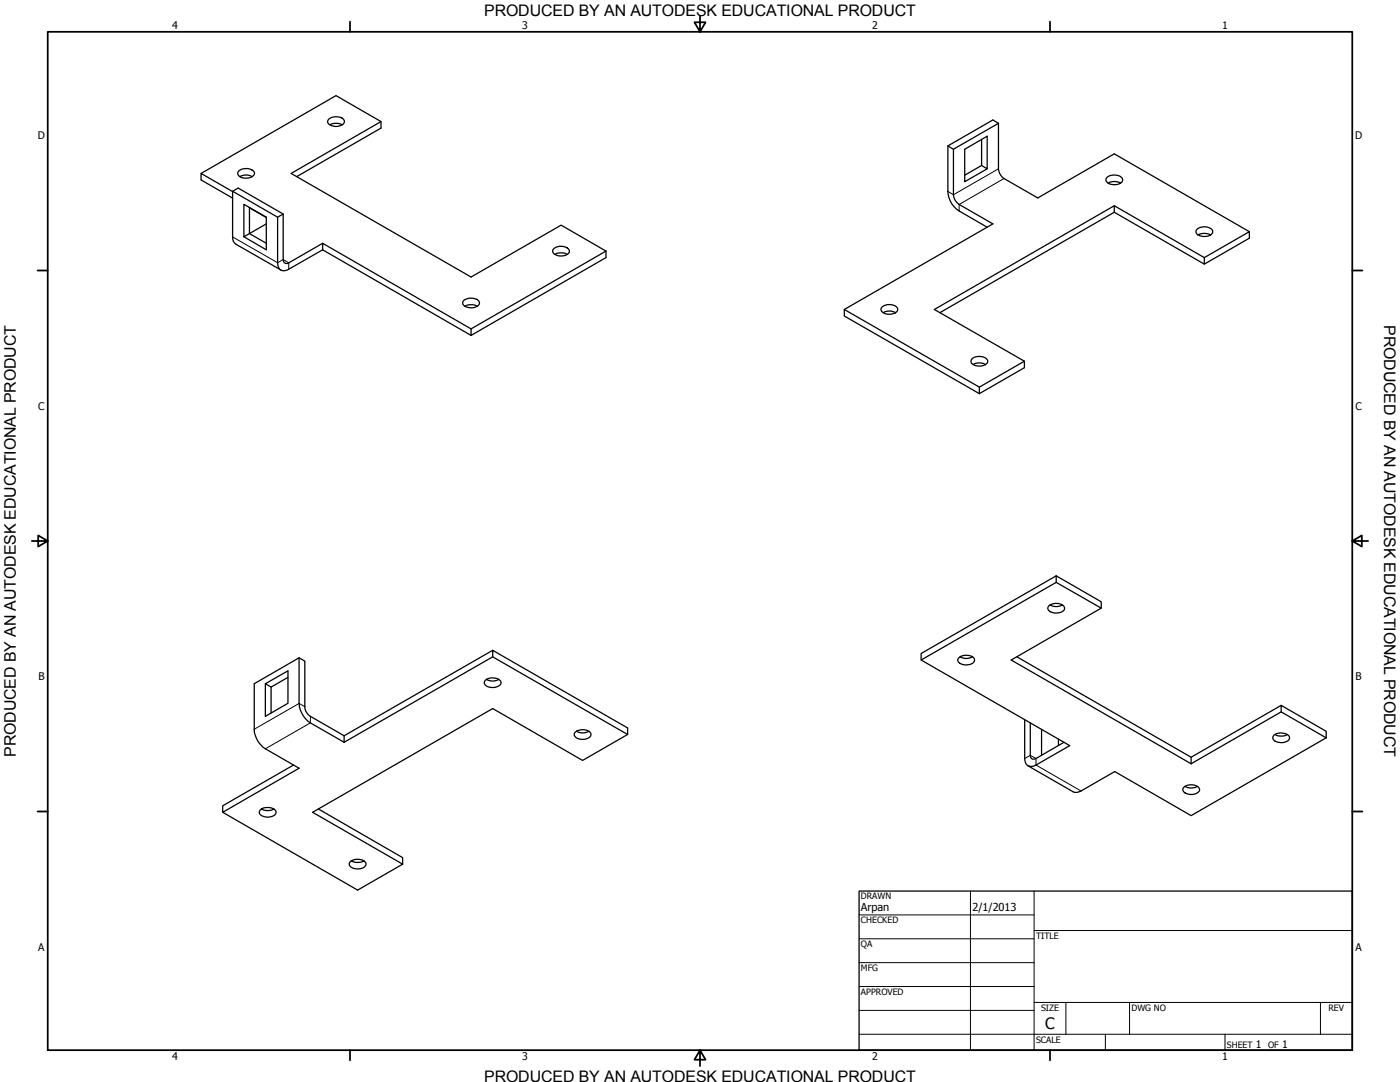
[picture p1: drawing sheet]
<svg xmlns="http://www.w3.org/2000/svg" width="559mm" height="432mm" viewBox="0 0 559 432" stroke-linecap="round" stroke-linejoin="round" font-family="sans-serif">
<!-- layer: Visible (ANSI) -->
<g fill="none" stroke="#000" stroke-width=".51">
<path d="M131 47.8a4.4 4.4 0 0 1 6.5 .5 3.2 3.2 0 0 1-4.3 2.1 1.99 1.99 0 0 1-2.2-2.6zM131.6 49.8a5.6 5.6 0 0 1 5.1 0M152.1 48.5l-35.9 20.7 71.8 41.4 36-20.7 17.9 10.3M378.3 58.2l2.3 1.4v18.1M391.8 55.7v10.3l2.2 1.4v-13l-8.9 5.2v12.9l8.9-5.1M398.5 49.2l-17.9 10.4M80.3 69.2l53.8-31 18 10.3v2.6l-33.7 19.4M92.8 76.5l-12.5-7.3v2.6l12.5 7.3M92.8 76.3l18 10.4v18.1a2.7 2.7 0 0 0 1.3 3 2.7 2.7 0 0 0 3.2-.4l13.5-7.7M95.1 68.5a4.3 4.3 0 0 1 6.5 .5 3.2 3.2 0 0 1-4.3 2.1 2.05 2.05 0 0 1-2.2-2.6zM95.7 70.5a5.1 5.1 0 0 1 5 0M391.8 66l-6.7 3.9"/>
<path d="M398.5 67.4v-18.2l-2.2-1.3-18 10.3v18.2a9.7 9.7 0 0 0 4.5 7.8l11.2 6.5M400.7 71.2l13.5 7.8 30.6-17.6 53.9 31.1M442 70.6a4.7 4.7 0 0 1 6.1 .8 2.84 2.84 0 0 1-4 2.3 2.31 2.31 0 0 1-2.6-2.5zM442.3 73.1a5 5 0 0 1 5 0M99.6 82.8v10.4l-2.3 1.3v-13l9 5.2v13l-9-5.2M99.6 82.9l6.7 3.9M106.3 89.3l-6.7 3.9 6.7 3.9M110.8 86.7l2.2-1.3v18.2M113 85.4l-17.9-10.3-2.3 1.2v18.3M128.8 99.7v-2.6l59.2 34.2M128.8 99.7l59.2 34.2M128.8 97.1l-13.5 7.8"/>
<path d="M220.8 99.5a4.3 4.3 0 0 1 6.5 .5 2.49 2.49 0 0 1-3.2 2.2 3.3 3.3 0 0 1-3.6-2.1zM382.8 81.6l13.5 7.7-59.3 34.2M444.8 84.7l35.9 20.7 18-10.3v-2.6l-18 10.3v2.6M444.8 82.1l-71.9 41.4 36 20.6v2.6l-18 10.4M444.8 84.7v-2.6l35.9 20.7M444.8 84.7l-69.6 40.1M478 91.3a4.5 4.5 0 0 1 6 .8 2.22 2.22 0 0 1-2.9 2.3 3.5 3.5 0 0 1-3.8-1.9zM478.2 93.7a5.7 5.7 0 0 1 5 0M221.4 101.5a5.1 5.1 0 0 1 5 0M184.8 120.2a4.6 4.6 0 0 1 6.3-.1l.3 .5a2.13 2.13 0 0 1-2.2 2.1 3.5 3.5 0 0 1-4.5-1.9zM185.5 122.2a5.2 5.2 0 0 1 5.1 0M188 131.3l53.9-31.1v2.6l-53.9 31.1z"/>
<path d="M352.2 122.4a4.6 4.6 0 0 1 6.1 .7 1.87 1.87 0 0 1-1.9 2.1 3.8 3.8 0 0 1-4.8-1.6zM352.4 124.8a5.2 5.2 0 0 1 5.1 0M388.1 143.1a4.6 4.6 0 0 1 6.1 .7 1.87 1.87 0 0 1-1.8 2.1 3.8 3.8 0 0 1-4.9-1.6zM388.4 145.5a5.1 5.1 0 0 1 5 0M390.9 154.5l-53.9-31v2.6l53.9 31M390.9 154.5v2.6M408.9 144.1l-18 10.4M421.6 229.8l-53.9 31v2.6l53.9-31M421.6 232.4l17.9 10.3-35.9 20.7 71.8 41.4M421.6 229.8l17.9 10.4v2.5M421.6 229.8v2.6M196.7 259.5l53.8 31v2.6l-53.8-31z"/>
<path d="M196.7 259.5l-59.3 34.1v2.6M418.7 241.7a4.7 4.7 0 0 1 6.1 .5l.1 .6a4 4 0 0 1-5.7 1.3l-1-1.1zM419 241.4a5.2 5.2 0 0 0 5.1 0M108.2 274.2v10.3M114.9 270.3l-6.7 3.9-2.3-1.3 9-5.2v13l-9 5.2v-13M119.4 262.5l2.3 1.3v18.2M193.6 271.6a4.7 4.7 0 0 1 6.2 .1l.2 .7a3.6 3.6 0 0 1-4.6 1.9 1.86 1.86 0 0 1-1.8-2.7zM194.1 271.1a5.1 5.1 0 0 0 5 0M196.7 262.1l-59.3 34.1M367.7 263.4l59.3 34.2-13.5 7.7M382.8 262.4a4.7 4.7 0 0 1 6.1 .4 1.74 1.74 0 0 1-1.5 2.3 4.2 4.2 0 0 1-5.1-1.4zM383.2 262.1a5 5 0 0 0 5 0"/>
<path d="M405.9 262.1l69.5 40.1M119.4 280.7v-18.2l-17.9 10.4v18.1M123.9 288.5l13.5 7.7M123.9 285.9l13.5 7.7M229.5 292.3a4.8 4.8 0 0 1 6.2 .1l.2 .7a3.5 3.5 0 0 1-4.6 1.9 1.92 1.92 0 0 1-1.8-2.7zM230.1 291.8a5 5 0 0 0 5 0M250.5 293.1l-18 10.4-35.8-20.7-71.9 41.4 35.9 20.7-18 10.3-53.8-31 30.5-17.6-13.5-7.8M409 287.2v15.5M411.2 288.5v12.9M415.7 291.1v10.3M422.5 295v2.6M424.7 296.2l-11.2 6.5"/>
<path d="M508.4 293.4a4.7 4.7 0 0 1 6.2 .5l.1 .6a4 4 0 0 1-5.7 1.3l-1-1.1zM508.9 293.1a5 5 0 0 0 5 0M511.4 284.1v-2.6l17.9 10.3v2.6M511.4 281.5l-36 20.7v2.6M529.3 294.4l-53.9 31.1-30.5-17.6-13.4 7.8M529.3 294.4l-17.9-10.3-36 20.7M117.2 305.3l-28.3 16.3v2.6M472.6 314.1a4.6 4.6 0 0 1 6.1 .5 1.67 1.67 0 0 1-1.5 2.2 4.1 4.1 0 0 1-5.1-1.5v-.6zM472.9 313.8a5.1 5.1 0 0 0 5.1 0M103.8 323.3a4.8 4.8 0 0 1 6.2 .2l.2 .6a3.8 3.8 0 0 1-5.6 1.5l-1.1-1.1zM104.3 322.8a5 5 0 0 0 5 0M127.1 322.8l33.6 19.5v2.6"/>
<path d="M139.7 344a4.7 4.7 0 0 1 6.2 .2 1.63 1.63 0 0 1-1.2 2.3 4.5 4.5 0 0 1-5.3-1.3zM140.2 343.5a5.2 5.2 0 0 0 5.1 0"/>
</g>
<!-- layer: Visible Narrow (ANSI) -->
<path d="M398.5 67.4l-17.9 10.3-2.3-1.3M400.7 71.2l-17.9 10.4v2.6M92.8 94.6l18 10.2 2.2-1.2 2.3 1.3v2.5M121.7 282l-2.3-1.3-17.9 10.3M123.9 285.9v2.6l-18 10.3M409 302.7l2.2-1.3 2.3 1.3v2.6l18 10.4" fill="none" stroke="#000" stroke-width=".4"/>
<path d="M380.6 77.7a4.9 4.9 0 0 0 2.2 3.9M398.5 67.4a5 5 0 0 0 2.2 3.8M92.8 94.6a3.1 3.1 0 0 0 1.4 2.9l17.9 10.3M113 103.6a1.39 1.39 0 0 0 .7 1.4 1.39 1.39 0 0 0 1.6-.1M101.5 291a9.9 9.9 0 0 0 4.4 7.8M119.4 280.7a10.2 10.2 0 0 0 4.5 7.8M121.7 282a4.6 4.6 0 0 0 2.2 3.9M409 302.7a2.75 2.75 0 0 0 1.3 2.9 2.75 2.75 0 0 0 3.2-.3M410.3 305.6l18 10.4a3.4 3.4 0 0 0 3.2-.3M411.2 301.4a1.39 1.39 0 0 0 .7 1.5 1.39 1.39 0 0 0 1.6-.2" fill="none" stroke="#000" stroke-width=".51"/>
<!-- layer: Border (ANSI) -->
<g fill="none" stroke="#000" stroke-width=".7">
<path d="M19 12.7h520.8v406.4h-520.8zM139.7 8.6v4.1M279.4 6.3v6.4l-2.2-3.8h4.4l-2.2 3.8M419.1 8.6v4.1M15 107.9h4M539.8 107.9h4M12.7 215.9h6.3l-3.8-2.2v4.4l3.8-2.2M539.8 215.9l3.8 2.2v-4.4l-3.8 2.2h6.3M15 323.8h4M539.8 323.8h4M139.7 419.1v4.1M279.4 419.1l2.2 3.8h-4.4l2.2-3.8v6.3"/>
<path d="M419.1 419.1v4.1"/>
</g>
<!-- layer: Title (ANSI) -->
<g fill="none" stroke="#000" stroke-width=".4">
<path d="M387.3 355.6v63.5M412.7 355.6v63.5M342.9 365.1h69.8M342.9 374.6h69.8M412.7 371.3h127.1M342.9 384.2h69.8M342.9 393.7h69.8M342.9 412.7h196.9M342.9 403.2h69.8M412.7 400h127.1M425.4 400v12.7M441.2 412.7v6.4"/>
<path d="M450.8 400v12.7M488.9 412.7v6.4M527 400v12.7"/>
</g>
<path d="M342.9 355.6h196.9v63.5h-196.9z" fill="none" stroke="#000" stroke-width=".51"/>
<g font-size="6.4">
<text x="552.4" y="129.8" transform="rotate(90 552.4 129.8)">PRODUCED BY AN AUTODESK EDUCATIONAL PRODUCT</text>
<text x="6.3" y="302" transform="rotate(-90 6.3 302)">PRODUCED BY AN AUTODESK EDUCATIONAL PRODUCT</text>
</g>
<g font-size="6.3">
<text x="193.3" y="6.3">PRODUCED BY AN AUTODESK EDUCATIONAL PRODUCT</text>
<text x="417.2" y="410.6">C</text>
<text x="193.3" y="431.8">PRODUCED BY AN AUTODESK EDUCATIONAL PRODUCT</text>
</g>
<g font-size="4.4">
<text x="343.7" y="363.5">Arpan</text>
<text x="388.1" y="363.7">2/1/2013</text>
</g>
<g font-size="4.2">
<text x="68.7" y="11.7">4</text>
<text x="208.4" y="11.7">3</text>
<text x="348.1" y="11.7">2</text>
<text x="487.8" y="11.7">1</text>
<text x="15.1" y="55.5">D</text>
<text x="540.9" y="55.5">D</text>
<text x="15.2" y="163.4">C</text>
<text x="541" y="163.4">C</text>
<text x="15.3" y="271.4">B</text>
<text x="541.1" y="271.4">B</text>
<text x="15.2" y="379.3">A</text>
<text x="541" y="379.3">A</text>
<text x="501.3" y="418.3">1</text>
<text x="511.8" y="418.3">1</text>
<text x="68.7" y="423.2">4</text>
<text x="208.4" y="423.2">3</text>
<text x="348.1" y="423.2">2</text>
<text x="487.8" y="423.2">1</text>
</g>
<g font-size="3.5">
<text x="343.7" y="358.9">DRAWN</text>
<text x="343.7" y="368.5">CHECKED</text>
<text x="413.5" y="374.6">TITLE</text>
<text x="343.7" y="378">QA</text>
<text x="343.7" y="387.5">MFG</text>
<text x="343.7" y="397.1">APPROVED</text>
<text x="415.5" y="403.4">SIZE</text>
<text x="451.6" y="403.4">DWG NO</text>
<text x="530.3" y="403.4">REV</text>
<text x="413.5" y="416.1">SCALE</text>
<text x="489.7" y="418.3">SHEET</text>
<text x="506.2" y="418.3">OF</text>
</g>
</svg>
